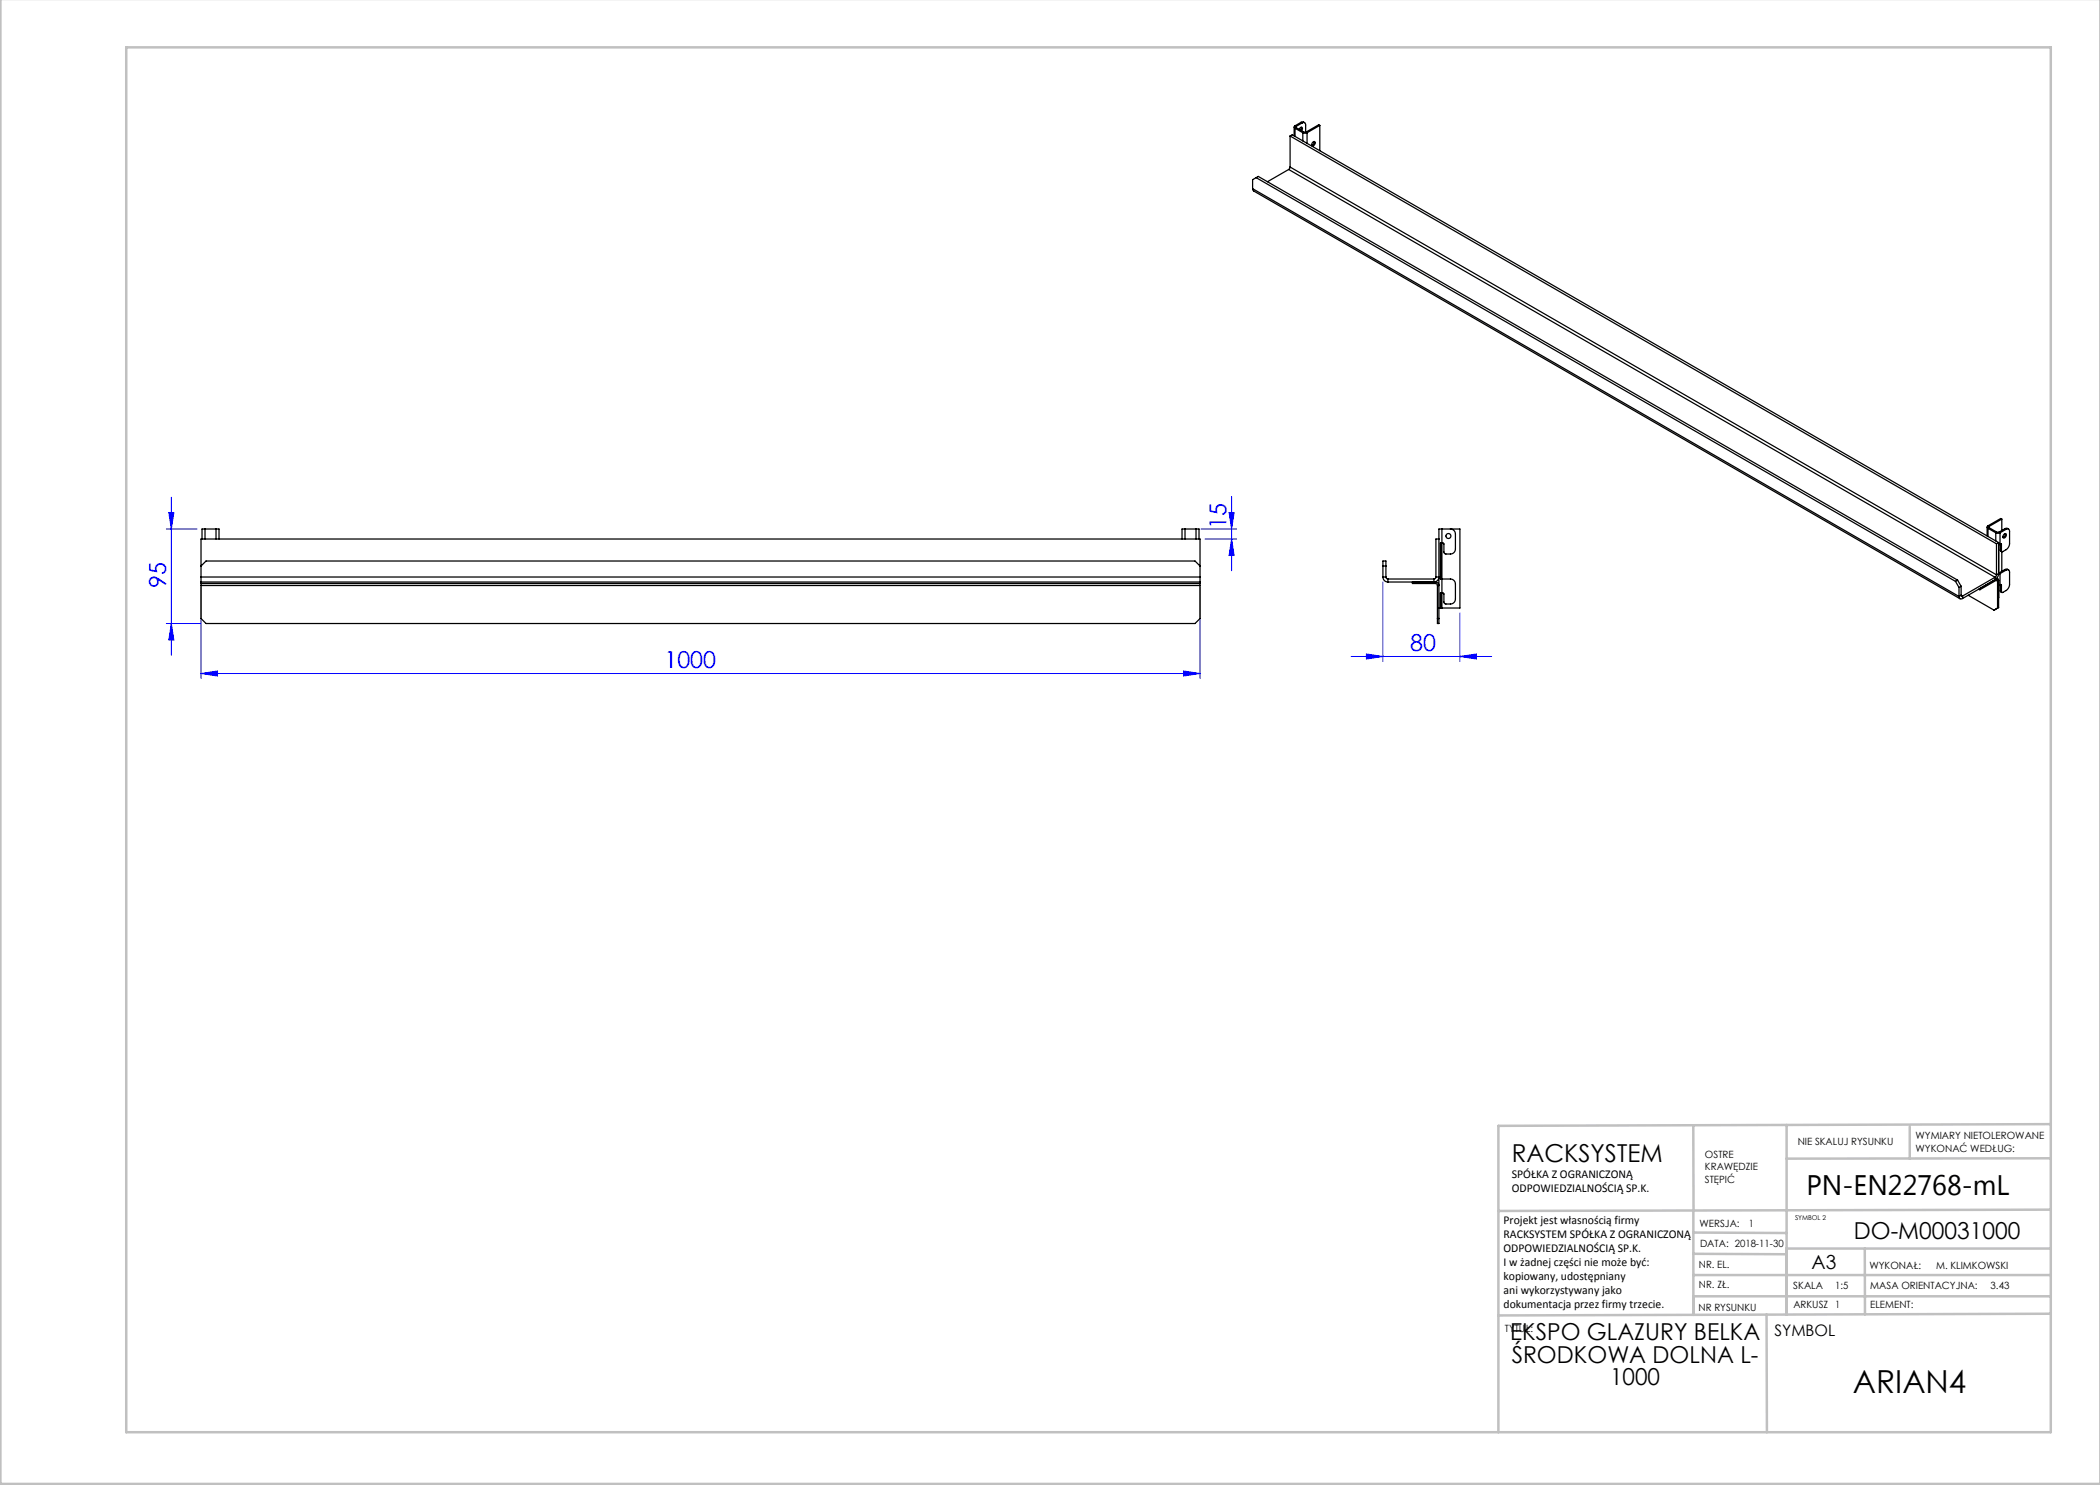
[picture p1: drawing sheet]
<svg xmlns="http://www.w3.org/2000/svg" width="420mm" height="297mm" viewBox="0 0 420 297" stroke-linecap="round" stroke-linejoin="round" font-family="sans-serif">
<g fill="none" stroke="#00f" stroke-width=".2">
<path d="M34.3 99.5v31.6M246.3 99.3v14.9M33.3 105.8h6.1M33.8 102.5h1l-.5 3.3zM40.2 117.4v18.3M240 117.4v18.3M240.2 105.8h7.1M241 107.8h6.3M245.8 102.5h1l-.5 3.3zM246.3 107.8l.5 3.3h-1zM276.6 116.4v15.9M33.3 124.7h6.9"/>
<path d="M34.3 124.7l.5 3.3h-1zM40.2 134.7l3.3-.5v1zM40.2 134.7h199.8M236.7 134.2l3.3 .5-3.3 .5zM270.2 131.3h28.1M273.3 130.8l3.3 .5-3.3 .5zM292 131.3l3.3-.5v1zM292 122.6v9.7"/>
</g>
<g fill="none" stroke="#c0c0c0" stroke-width=".5">
<path d="M.1 -.1v296.9h419.9M25.2 9.5h385v276.9h-385zM338.7 225.2v16.9M357.3 225v37.9M382 225.4v6.3M410.1 224.8l-110.4 .4v61.2M410.1 231.7h-52.8M338.7 259.3h71.5M338.7 255h71.5M338.7 250.8l18.6 .1M338.7 246.5l18.6 .1M338.7 242.1v20.9"/>
<path d="M373 249.7v13.2M410.1 241.9l-110.4 .3M410.2 249.7h-52.9v13.2M353.3 262.9l.1 23.5M410.2 262.7l-110.5 .4"/>
</g>
<g fill="#00f">
<path d="M34.3 124.7l.5 3.3h-1zM33.8 102.5h1l-.5 3.3z"/>
<path d="M246.3 107.8l.5 3.3h-1zM245.8 102.5h1l-.5 3.3z"/>
<path d="M40.2 134.7l3.3-.5v1zM236.7 134.2l3.3 .5-3.3 .5z"/>
<path d="M273.3 130.8l3.3 .5-3.3 .5zM292 131.3l3.3-.5v1z"/>
</g>
<g fill="none" stroke="#000" stroke-width=".25">
<path d="M250.5 37.7l.2 .5 141.3 81.6M250.5 37.7l141.3 81.6M251.2 35.5l-.7 .4v1.8M251.2 35.5l139.9 80.8M251.2 35.5l.5-.2 139.8 80.7M257.7 33.9l141.3 81.6M257.7 33.9l-4.2 2.4M258 33.4l-.3 .5M258 27.2l141.3 81.6M258 33.4l141.3 81.6M258 27.2v6.2M258 27.2l.4-.2 141.3 81.5"/>
<path d="M258.8 25.4v1.8M259 25.2a.26 .26 0 0 0-.2 .2 .26 .26 0 0 0 .2 .2M259 25.2l.2 .1M259 25.6l1.6 .9M259 25.6v1.7M259.2 25.3v.2M259.2 25.5l-.2 .1M259.2 25.5l1.6 .9M259.8 25.9l.3-.4h.3l.1 .2-.2 .5M260.2 24.5l.4-.1 .3 .1M260.2 24.5l-1.2 .7M260.2 24.5l.2 .1"/>
<path d="M260.3 25.4l-.2 .6M260.4 24.6a.43 .43 0 0 1 .5-.1 .43 .43 0 0 1 .2 .5v1.5M260.4 24.6l-1.2 .7M260.6 26.5l.4 .1 .4-.1M260.6 26.5v1.7M260.8 26.4h.4M260.8 26.4l-.2 .1M261.2 26.4l.2 .1M261.4 26.5v2.2M262.5 28.5l.3-.2a.47 .47 0 0 1 .1 .6 .47 .47 0 0 1-.5 .2zM262.8 28.3l-.1 .5-.3 .3M264 25.1l-.3-.1-2.5 1.4"/>
<path d="M264 25.1l-2.6 1.4M264 25.1v5M40.2 116.7v.4M40.2 115.4v1M40.2 115.4v-7.6h199.8v7.6M40.2 116.4v.3M40.2 117.1v6.6l1 1h197.8l1-1v-6.6M40.2 116.7h199.8M40.2 117.1h199.8M40.2 115.4h199.8M40.2 113.2l1-1h197.8l1 1M40.2 116.4h199.8"/>
<path d="M41 105.8h-.6v2M41 105.8h2.2M41 105.8v2M43.2 105.8h.6v2M43.2 105.8v2M237 105.8h-.6v2M237 105.8h2.2M237 105.8v2M239.2 105.8h.6v2M239.2 105.8v2M240 116.7v.4M240 115.4v1"/>
<path d="M240 116.4v.3M276.6 115.4a1 1 0 0 0 1 1M276.6 115.4h.6M276.6 115.4v-3.2h.6v3.2M276.6 113.2h.6M277.2 115.4l.1 .3 .3 .1M277.6 116.4h9.5M277.6 115.8h9.2M277.6 115.8v.6M282.5 116.4v.3h4.6M287.1 116.4a.7 .7 0 0 1 .7 .7h-.3M287.1 116.7l.3 .1 .1 .3"/>
<path d="M287.1 116.4v.3M287.2 115.4h.6a1 1 0 0 1-1 1v-.6M287.2 115.4l-.1 .3-.3 .1M287.8 107.8h-.6v7.6M288.2 108.6v7.2M288.2 118.6v3M288.4 105.8h-.6v18.9h-.3v-7.6M288.4 105.8h3.6v15.8h-3.6M288.4 105.8v15.8M290.1 105.8a1 1 0 0 1 1 1v3a1 1 0 0 1-1 1l-1.2-.1-.1-2-.7-.1v7.2h2a1 1 0 0 1 1 1v3a1 1 0 0 1-1 1l-1.2-.1-.1-2-.7-.1v3M391.1 116.3l.7 1.2M391.5 116l-.4 .3"/>
<path d="M391.5 116l.7 1.3M391.8 119.3a.43 .43 0 0 0 .2 .5 .43 .43 0 0 0 .5-.1M391.8 117.5v1.8M392.2 119l.1 .2h.2M392.2 117.3l-.4 .2M392.2 119l-.4 .3M392.2 117.3v1.7M392.2 119l.3 .2M392.5 119.2v.5M395.8 117.8l.2 .1M396 117.7v.2M397.4 105.4v1.8"/>
<path d="M397.6 105.2a.26 .26 0 0 0-.2 .2 .26 .26 0 0 0 .2 .3M397.6 105.2l.2 .1M397.6 105.7l1.6 .9M397.6 105.7v1.6M397.8 105.3v.2M397.8 105.5l-.2 .2M397.8 105.5l1.6 .9M399 115.5l-6.5 3.7M399.2 106.6l.4 .1 .4-.1M399.2 106.6v1.6M399.2 115.8h.1M399.2 115.8a.3 .3 0 0 1 .4 0 .3 .3 0 0 1 .1 .3"/>
<path d="M399.2 116.1l.2-.1 .1 .2M399.2 115.8l-6.7 3.9M399.2 116.1l-3.2 1.8M399.2 115.8v.3M399.2 116.1l.3 .1M399.3 115l-.3 .5M399.3 108.8v6.2M399.3 115.7l.3 .1M399.4 106.4h.4M399.4 106.4l-.2 .2M399.5 116.2v5.4l-.7 .4-5.2-3M399.7 114.7a1.56 1.56 0 0 1-.7 1.2v-.4"/>
<path d="M399.7 116.1l-.2 .1M399.7 108.5v6.2M399.7 116.1v5.4l-.7 .4M399.7 108.5l-.4 .3M399.7 114.7l-.4 .3M399.8 114.6h-.1M399.8 106.4l.2 .2M399.8 114.6l.2 .1M400 108.8l-.3 .1v5.9l.3-.1M400 117l-.3 .1v2.4M400 106.6v2.2M400 114.7v2.3"/>
<path d="M400.1 110l.3 .3v4M400.1 118.2l.3 .3M400.1 110l.2 .1M400.1 108.8v1.2M400.1 117v1.2M400.1 118.2l.2 .1M400.1 108.8h.2M400.1 116.9l.2 .1M400.1 108.8h-.1M400.1 116.9l-.1 .1M400.3 108.8v1.3M400.3 117v1.3"/>
<path d="M400.4 103.8l-.3-.1-2.5 1.5M400.4 103.8l-2.6 1.5M400.4 103.8v2.3M400.8 106.9l.3-.2a.47 .47 0 0 1 .1 .6 .47 .47 0 0 1-.6 .2zM401 105.7h.4l.3 .1M401 113.9l.4-.1 .3 .2M401 105.7l-1.2 .7M401 105.7l.2 .2M401 113.9l-1.2 .7M401 113.9l.2 .1M401 106.7v.5l-.4 .3M401.2 105.9a.43 .43 0 0 1 .5-.1 .43 .43 0 0 1 .2 .5v2.4a1.56 1.56 0 0 1-.7 1.2l-.7 .4-.2-.2"/>
<path d="M401.2 114a.43 .43 0 0 1 .5 0 .43 .43 0 0 1 .2 .4v2.5a1.56 1.56 0 0 1-.7 1.2l-.7 .4-.2-.2M401.2 105.9l-1.2 .7M401.2 114l-1.2 .7M287.5 123.7h.3M287.8 121.6h.3M288.1 121.6h.1M288.2 121.6h.2"/>
<circle cx="289.7" cy="107.2" r=".5"/>
</g>
<text font-size="6.3" x="370.6" y="278.5">ARIAN4</text>
<text font-size="5.6" x="361.3" y="239.1">PN-EN22768-mL</text>
<text font-size="4.9" x="302.4" y="232.4">RACKSYSTEM</text>
<g font-size="4.7" fill="#00f">
<text x="245.3" y="105.8" transform="rotate(-90 245.3 105.8)">15</text>
<text x="33.3" y="117.7" transform="rotate(-90 33.3 117.7)">95</text>
<text x="282" y="130.3">80</text>
<text x="132.9" y="133.7">1000</text>
</g>
<g font-size="4.7">
<text x="370.8" y="247.8">DO-M00031000</text>
<text x="302" y="268.1">EKSPO GLAZURY BELKA</text>
<text x="302.3" y="272.6">ŚRODKOWA DOLNA L-</text>
<text x="322" y="277.1">1000</text>
</g>
<text font-size="3.9" x="362.3" y="253.8">A3</text>
<text font-size="3.2" x="354.9" y="267.2">SYMBOL</text>
<g font-size="2.4">
<text x="302.4" y="235.6">SPÓŁKA Z OGRANICZONĄ</text>
<text x="302.4" y="238.4">ODPOWIEDZIALNOŚCIĄ SP.K.</text>
<text x="300.7" y="244.7">Projekt jest własnością firmy</text>
<text x="300.7" y="247.5">RACKSYSTEM SPÓŁKA Z OGRANICZONĄ</text>
<text x="300.7" y="250.3">ODPOWIEDZIALNOŚCIĄ SP.K.</text>
<text x="300.7" y="253.1">I w żadnej części nie może być:</text>
<text x="300.7" y="256">kopiowany, udostępniany</text>
<text x="300.7" y="258.8">ani wykorzystywany jako</text>
<text x="300.7" y="261.6">dokumentacja przez firmy trzecie.</text>
</g>
<g font-size="2">
<text x="383.1" y="227.9">WYMIARY NIETOLEROWANE</text>
<text x="341" y="231.6">OSTRE</text>
<text x="359.5" y="228.9">NIE SKALUJ RYSUNKU</text>
<text x="383.1" y="230.4">WYKONAĆ WEDŁUG:</text>
<text x="341" y="234.1">KRAWĘDZIE</text>
<text x="341" y="236.6">STĘPIĆ</text>
<text x="339.9" y="245.4">WERSJA:</text>
<text x="349.8" y="245.4">1</text>
<text x="340" y="249.4">DATA: 2018-11-30</text>
<text x="339.8" y="257.6">NR. ZŁ.</text>
<text x="339.8" y="253.5">NR. EL.</text>
<text x="358.7" y="257.7">SKALA</text>
<text x="367" y="257.7">1:5</text>
<text x="373.9" y="253.8">WYKONAŁ:</text>
<text x="374.1" y="257.7">MASA ORIENTACYJNA:</text>
<text x="387.2" y="253.8">M. KLIMKOWSKI</text>
<text x="398.1" y="257.7">3.43</text>
<text x="339.7" y="262.3">NR RYSUNKU</text>
<text x="358.7" y="261.7">ARKUSZ 1</text>
<text x="374.1" y="261.7">ELEMENT:</text>
<text x="301" y="266.4">TYTUŁ:</text>
</g>
<text font-size="1.3" x="359" y="244">SYMBOL 2</text>
</svg>
